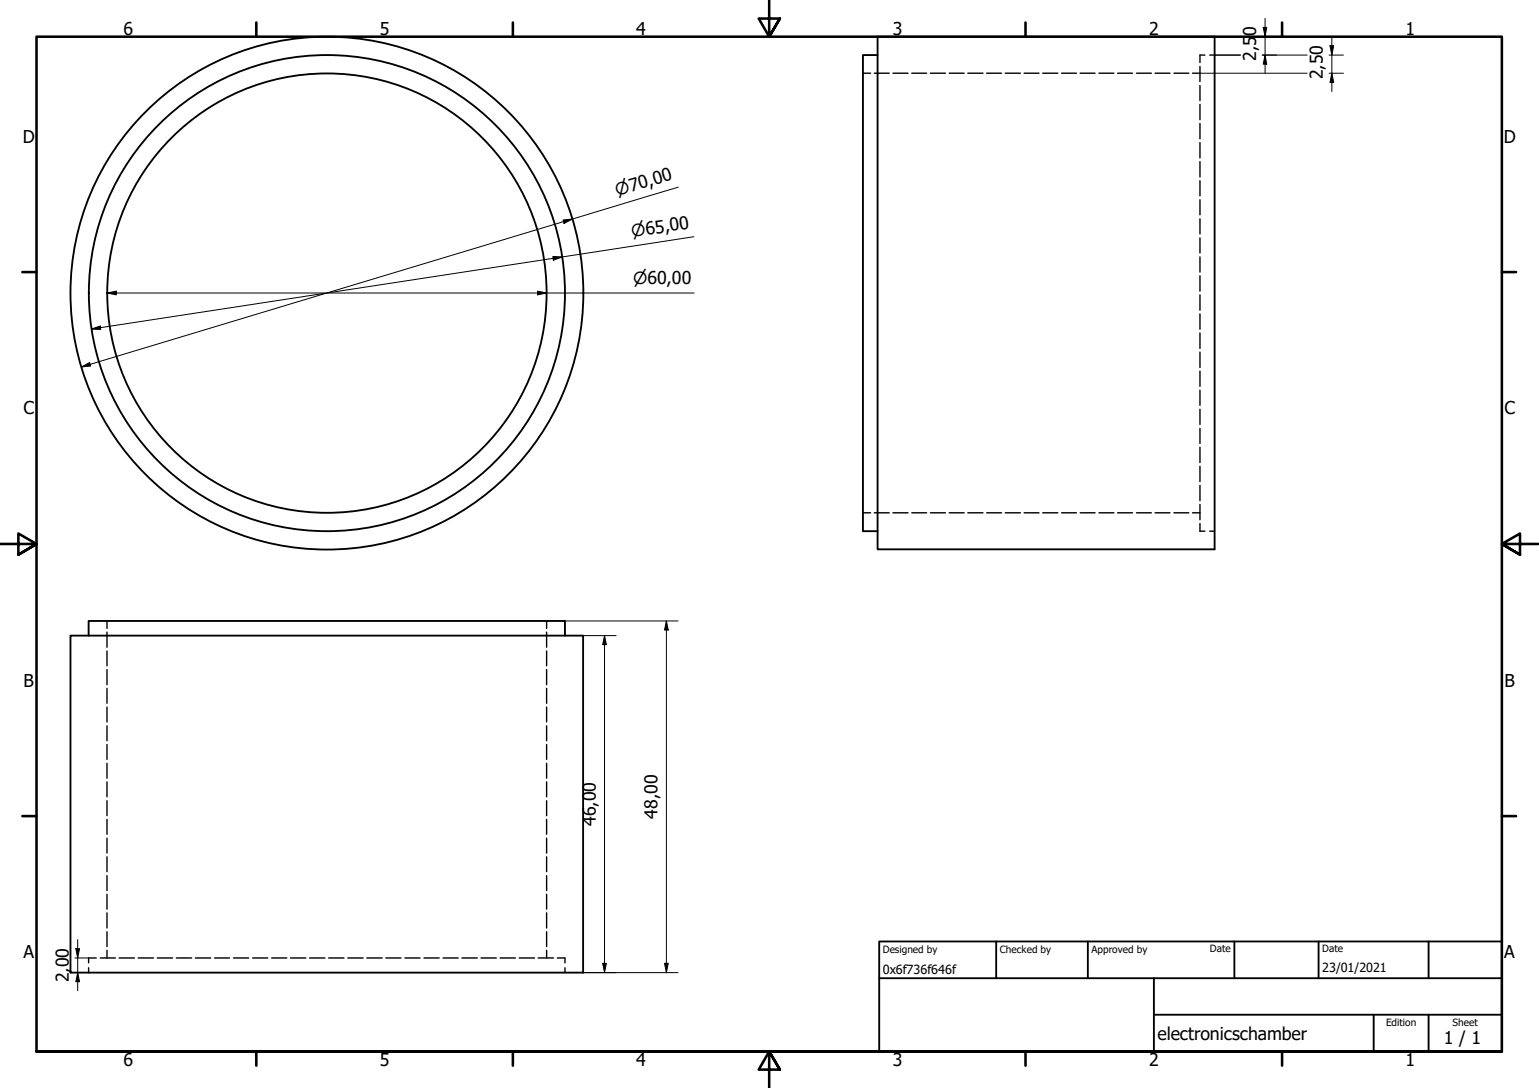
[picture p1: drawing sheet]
<svg xmlns="http://www.w3.org/2000/svg" width="420mm" height="297mm" viewBox="0 0 420 297" stroke-linecap="round" stroke-linejoin="round" font-family="sans-serif">
<!-- layer: Visible (ISO) -->
<g fill="none" stroke="#000" stroke-width=".51">
<path d="M239.6 10h92v140h-92zM239.6 15h-4v130h4M19.2 173.5h140v92h-140zM24.2 173.5v-4h130v4"/>
<circle cx="89.2" cy="80" r="70"/>
<circle cx="89.3" cy="80" r="60"/>
<circle cx="89.3" cy="80" r="65"/>
</g>
<!-- layer: Hidden (ISO) -->
<g fill="none" stroke="#000" stroke-width=".38">
<path d="M235.6 20h2.1M238.7 20h4.1M243.8 20h4.1M248.9 20h4.1M254 20h4.1M259.1 20h4.1M264.2 20h4.2M269.4 20h4M274.4 20h4.2M279.6 20h4.1M284.7 20h4.1M289.8 20h4.1"/>
<path d="M294.9 20h4.1M300 20h4.1M305.1 20h4.1M310.3 20h4M315.3 20h4.1M320.5 20h4M325.6 20h2M327.6 18.1v4.2M328.9 15h-1.3v2.1M330.3 15h1.3M327.6 23.4v4.1M327.6 28.5v4.2"/>
<path d="M327.6 33.7v4.2M327.6 38.9v4.2M327.6 44.1v4.2M327.6 49.3v4.2M327.6 54.5v4.2M327.6 59.7v4.2M327.6 64.9v4.2M327.6 70.2v4.1M327.6 75.3v4.2M327.6 80.5v4.2M327.6 85.7v4.2M327.6 90.9v4.2"/>
<path d="M327.6 96.1v4.2M327.6 101.3v4.2M327.6 106.5v4.2M327.6 111.7v4.2M327.6 117v4.1M327.6 122.1v4.2M327.6 127.3v4.2M327.6 132.5v4.2M327.6 137.7v4.2M235.6 140h2.1M238.7 140h4.1M243.8 140h4.1"/>
<path d="M248.9 140h4.1M254 140h4.1M259.1 140h4.1M264.2 140h4.2M269.4 140h4M274.4 140h4.2M279.6 140h4.1M284.7 140h4.1M289.8 140h4.1M294.9 140h4.1M300 140h4.1M305.1 140h4.1"/>
<path d="M310.3 140h4M315.3 140h4.1M320.5 140h4M325.6 140h2M327.6 142.9v2.1h1.3M330.3 145h1.3M29.2 169.5v2.1M29.2 172.6v4.1M29.2 177.7v4.1M149.2 169.5v2.1M149.2 172.6v4.1M149.2 177.7v4.1"/>
<path d="M29.2 182.8v4.1M29.2 187.9v4.1M29.2 193v4.1M29.2 198.2v4M149.2 182.8v4.1M149.2 187.9v4.1M149.2 193v4.1M149.2 198.2v4M29.2 203.2v4.1M29.2 208.4v4.1M29.2 213.5v4M29.2 218.6v4.1"/>
<path d="M149.2 203.2v4.1M149.2 208.4v4.1M149.2 213.5v4M149.2 218.6v4.1M29.2 223.7v4.1M29.2 228.8v4.1M29.2 233.9v4.1M29.2 239.1v4M149.2 223.7v4.1M149.2 228.8v4.1M149.2 233.9v4.1M149.2 239.1v4"/>
<path d="M29.2 244.1v4.1M29.2 249.2v4.2M29.2 254.4v4M29.2 259.4v2.1M149.2 244.1v4.1M149.2 249.2v4.2M149.2 254.4v4M149.2 259.4v2.1M24.2 264.2v1.3M26.3 261.5h-2.1v1.4M27.4 261.5h4.1M32.5 261.5h4.2"/>
<path d="M37.7 261.5h4.2M42.9 261.5h4.2M48.1 261.5h4.2M53.3 261.5h4.2M58.5 261.5h4.2M63.8 261.5h4.1M69 261.5h4.1M74.2 261.5h4.1M79.3 261.5h4.2M84.5 261.5h4.2M89.7 261.5h4.2M94.9 261.5h4.2"/>
<path d="M100.1 261.5h4.2M105.3 261.5h4.2M110.6 261.5h4.1M115.8 261.5h4.1M121 261.5h4.1M126.1 261.5h4.2M131.3 261.5h4.2M136.5 261.5h4.2M141.7 261.5h4.2M146.9 261.5h4.2M152.1 261.5h2.1v1.4M154.2 264.2v1.3"/>
</g>
<!-- layer: Border (ISO) -->
<g fill="none" stroke="#000" stroke-width=".7">
<path d="M70 6.1v3.9M140 6.1v3.9M210 0v10l-2.9-4.9h5.8l-2.9 4.9 2.9-4.9M280 6.1v3.9M350 6.1v3.9M6.1 74.3h3.9M410 74.3h3.9M0 148.5h10l-5-2.8v5.7l5-2.9-5 2.9M420 148.5h-10l5-2.8v5.7l-5-2.9 5 2.9M6.1 222.8h3.9M410 222.8h3.9M10 287.1v-277.1h400v277.1h-400h400"/>
<path d="M70 287.1v3.8M140 287.1v3.8M212.9 292l-2.9-4.9 2.9 4.9h-5.8l2.9-4.9v9.9M280 287.1v3.8M350 287.1v3.8"/>
</g>
<!-- layer: Title (ISO) -->
<path d="M240 257h170v30.1h-170zM272 257v10.1M297 257v10.1M337 257v10.1M360 257v10.1M390 257v10.1M240 267.1h170M315 277h95M315 267.1v20M375 277v10.1M390 277v10.1" fill="none" stroke="#000" stroke-width=".51"/>
<!-- layer: Dimension (ISO) -->
<g fill="none" stroke="#000" stroke-width=".27">
<path d="M327.6 20h29.3M331.6 10h7M331.6 15h7M344.6 10h4M344.6 15h12.3M344.9 7.5h.9l-.4 2.5zM345.4 15l.4 2.5h-.9zM345.4 5v15M362.8 15h4M362.8 20h4M363.1 12.5h1l-.5 2.5zM363.6 20l.5 2.5h-1z"/>
<path d="M363.6 10v15M185.2 51.1l-163 49.1M29.2 80l2.5-.5v1zM29.2 80h160.3M146.7 79.5l2.5 .5-2.5 .5zM150.9 70l2.6 .2-2.4 .8zM153.7 60.1l2.6-.3-2.3 1.2zM189.4 64.6l-164.4 25.2M25 89.8l2.4-.8 .1 1zM22.2 100.2l2.2-1.2 .4 .9zM154.2 169.5h30.9M159.2 173.5h9"/>
<path d="M165 173.5l.5 2.5h-1zM165 173.5v92M181.9 169.5l.5 2.5h-1zM181.9 169.5v96M20.7 259h1l-.5 2.5zM21.2 256.5v14M20.4 261.5h3.8M21.2 265.5l.5 2.5h-1zM159.2 265.5h25.9M164.5 263h1l-.5 2.5zM181.4 263h1l-.5 2.5z"/>
</g>
<g fill="#000">
<path d="M344.9 7.5h.9l-.4 2.5z" fill-rule="evenodd"/>
<path d="M345.4 15l.4 2.5h-.9z" fill-rule="evenodd"/>
<path d="M363.1 12.5h1l-.5 2.5z" fill-rule="evenodd"/>
<path d="M363.6 20l.5 2.5h-1z" fill-rule="evenodd"/>
<path d="M29.2 80l2.5-.5v1z" fill-rule="evenodd"/>
<path d="M150.9 70l2.6 .2-2.4 .8z" fill-rule="evenodd"/>
<path d="M153.7 60.1l2.6-.3-2.3 1.2z" fill-rule="evenodd"/>
<path d="M22.2 100.2l2.2-1.2 .4 .9z" fill-rule="evenodd"/>
<path d="M25 89.8l2.4-.8 .1 1z" fill-rule="evenodd"/>
<path d="M146.7 79.5l2.5 .5-2.5 .5z" fill-rule="evenodd"/>
<path d="M165 173.5l.5 2.5h-1z" fill-rule="evenodd"/>
<path d="M181.9 169.5l.5 2.5h-1z" fill-rule="evenodd"/>
<path d="M20.7 259h1l-.5 2.5z" fill-rule="evenodd"/>
<path d="M21.2 265.5l.5 2.5h-1z" fill-rule="evenodd"/>
<path d="M164.5 263h1l-.5 2.5z" fill-rule="evenodd"/>
<path d="M181.4 263h1l-.5 2.5z" fill-rule="evenodd"/>
</g>
<g font-size="4.8">
<text x="33.7" y="9.6">6</text>
<text x="103.7" y="9.6">5</text>
<text x="173.7" y="9.6">4</text>
<text x="243.7" y="9.6">3</text>
<text x="313.7" y="9.6">2</text>
<text x="343" y="10" transform="rotate(-90 343 10)">0</text>
<text x="383.7" y="9.6">1</text>
<text x="343" y="16.7" transform="rotate(-90 343 16.7)">2,5</text>
<text x="361.2" y="21.7" transform="rotate(-90 361.2 21.7)">2,50</text>
<text x="6.2" y="38.9">D</text>
<text x="410.5" y="38.9">D</text>
<text x="6.4" y="113.1">C</text>
<text x="410.7" y="113.1">C</text>
<text x="6.4" y="187.4">B</text>
<text x="410.7" y="187.4">B</text>
<text x="162.7" y="225.5" transform="rotate(-90 162.7 225.5)">46,00</text>
<text x="179.5" y="223.5" transform="rotate(-90 179.5 223.5)">48,00</text>
<text x="6.4" y="261.7">A</text>
<text x="410.7" y="261.7">A</text>
<text x="18.8" y="268.2" transform="rotate(-90 18.8 268.2)">2,00</text>
<text x="316" y="283.8">electronicschamber</text>
<text x="394.2" y="285">1 / 1</text>
<text x="33.7" y="290.9">6</text>
<text x="103.7" y="290.9">5</text>
<text x="173.7" y="290.9">4</text>
<text x="243.7" y="290.9">3</text>
<text x="313.7" y="290.9">2</text>
<text x="383.7" y="290.9">1</text>
</g>
<g font-size="4.6">
<text x="168.5" y="53.6" transform="rotate(-17 168.5 53.6)">⌀70,00</text>
<text x="172.6" y="64.8" transform="rotate(-9 172.6 64.8)">⌀65,00</text>
<text x="172.8" y="77.6">⌀60,00</text>
</g>
<g font-size="3.4">
<text x="241" y="266">0x6f736f646f</text>
<text x="361" y="265.5">23/01/2021</text>
</g>
<g font-size="2.7">
<text x="241" y="260.1">Designed by</text>
<text x="273" y="260.1">Checked by</text>
<text x="298" y="260.1">Approved by</text>
<text x="330.3" y="260">Date</text>
<text x="361" y="260">Date</text>
<text x="378.4" y="280.1">Edition</text>
<text x="396.6" y="280.1">Sheet</text>
</g>
</svg>
